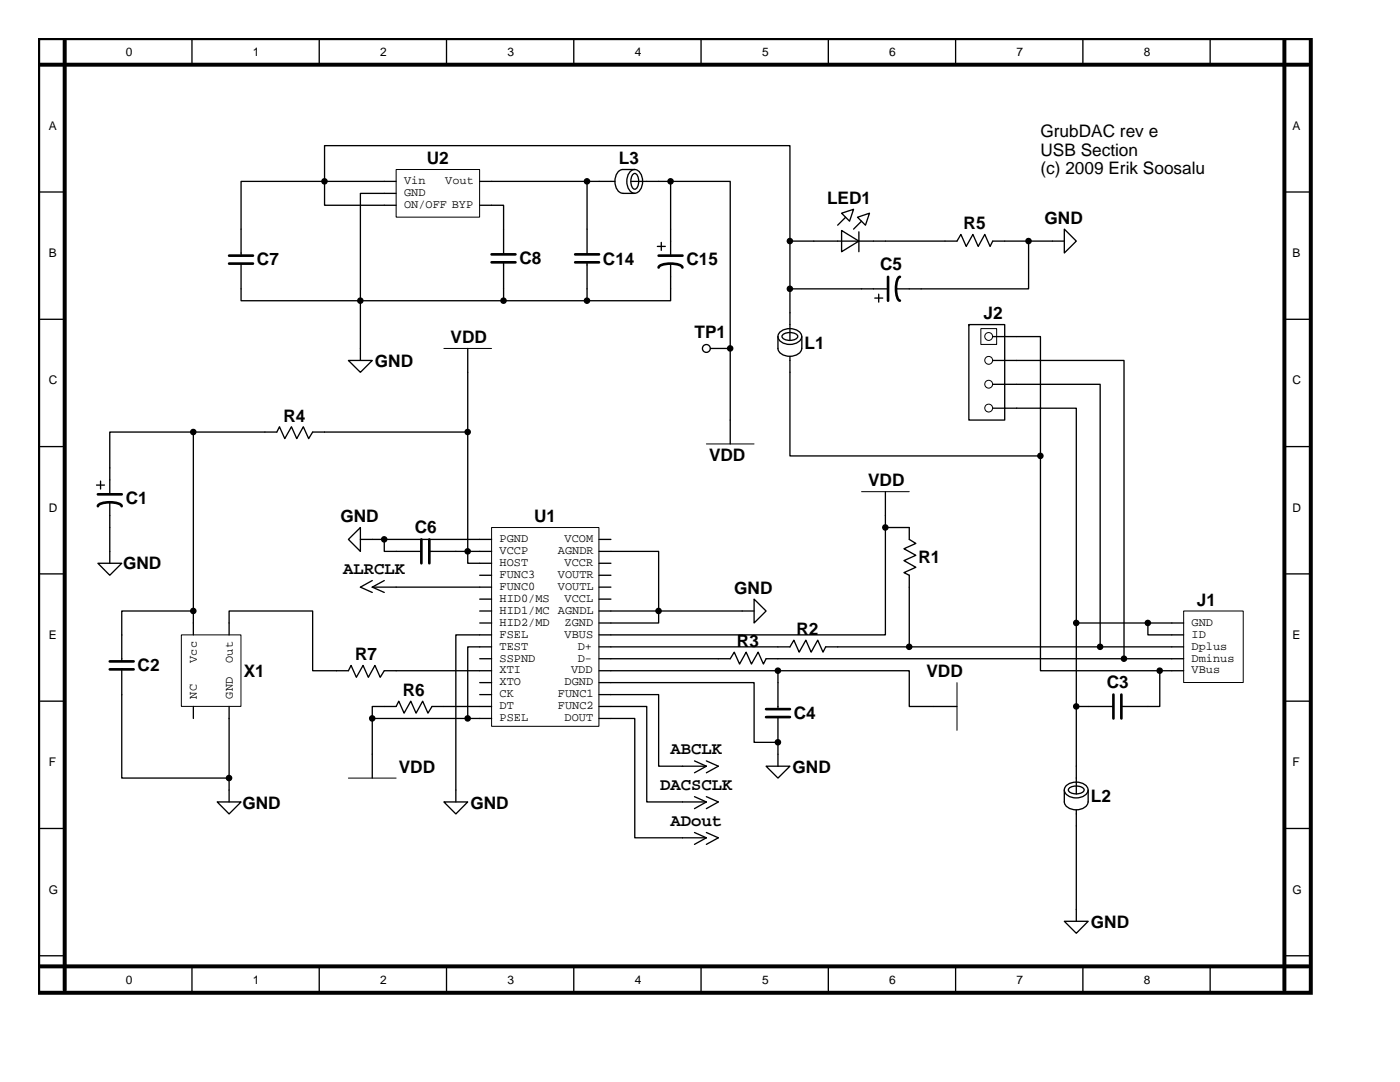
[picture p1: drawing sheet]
<svg xmlns="http://www.w3.org/2000/svg" width="279mm" height="216mm" viewBox="0 0 279 216" stroke-linecap="round" stroke-linejoin="round" font-family="sans-serif">
<path d="M7.6 7.6h254v190.5h-254zM7.6 12.9h253.5M12.9 7.6v190M256.3 7.6v190M7.6 192.8h253.5" fill="none" stroke="#000" stroke-width=".79"/>
<g fill="none" stroke="#000" stroke-width=".26">
<path d="M38.3 7.6v5.3M63.7 7.6v5.3M89.1 7.6v5.3M114.5 7.6v5.3M139.9 7.6v5.3M165.3 7.6v5.3M190.7 7.6v5.3M216.1 7.6v5.3M241.5 7.6v5.3M7.6 38.3h5.3M79.1 38.6h-7.2v21.4M79.1 36.2h-31v14.8"/>
<path d="M95.7 36.2h27M117.2 36.2v14.6M124.3 33.8a2.09 2.09 0 0 0-1.6 2.4 2.11 2.11 0 0 0 1.6 2.4M124.3 33.8h2.4M124.3 38.6h2.4M125.9 34.1a1.34 1.34 0 0 1 2.1 .9 2.88 2.88 0 0 1-.9 3.5 1.62 1.62 0 0 1-1.9-1.7 3.1 3.1 0 0 1 .7-2.7zM125.9 36.2h7.9M126.4 34.7l.3-.1a1.84 1.84 0 0 1 .6 2.5l-.4 .6-.2 .1a1.73 1.73 0 0 1-.8-2.1zM133.8 36.2h11.9v52.4M133.8 36.2v14.8M256.3 38.3h5.3M48.1 52.6v7.4h23.8"/>
<path d="M79.1 41h-14.3v-11.9h92.8v19M95.7 41h4.8v9.8M100.5 52.3v7.7h-28.6M117.2 52.3v7.7h-16.7M131.2 49.2h1.6M132 48.4v1.6M133.8 52.6v7.4h-16.6M157.6 48.1h33.4l.8-1.3 1 2.4 1.4-2.4 1 2.4 1.3-2.4 1.1 2.4 .5-1.1h14.3M157.6 48.1v19.8M157.6 57.6h19.6M168 46l3.4 2.1-3.4 2.1zM168 42.5l2.3-.7-.8 2.3z"/>
<path d="M168.8 43.3l-1.6 1.6M171.1 43.3l2.4-.8-.8 2.4zM171.4 46.2v4M171.9 44.1l-1.6 1.6M174.6 59.5h1.6M175.4 58.7v1.6M205.3 48.1v9.5h-26.5M212.4 45.7l2.4 2.4-2.4 2.4zM7.6 63.7h5.3M69.5 71.9h4.8l-2.4 2.4zM71.9 60v11.9M93.3 69.5v42.9h4.8"/>
<path d="M141.8 69.5h3.9M145.7 69.5h.1M155.3 69.5a2.11 2.11 0 0 0 2.3 1.6 2.12 2.12 0 0 0 2.4-1.6M155.3 67.2v2.3M155.6 66.3a2.95 2.95 0 0 1 4.3 .4 1.64 1.64 0 0 1-1.6 2 2.41 2.41 0 0 1-3-1.6zM156.1 66.9a2.37 2.37 0 0 1 3 0l.1 .2a1.87 1.87 0 0 1-2.5 .7l-.6-.4zM157.6 71.1v19.9h50M160 67.2v2.3M193.4 64.8h7.1v19h-7.1zM193.4 64.8h.1M198.1 67.2h9.5v23.8M198.1 76.7h21.5v52.4"/>
<path d="M198.1 71.9h26.2v59.5M256.3 63.7h5.3M7.6 89.1h5.3M19.3 96.8h1.5M20.1 96v1.6M38.6 86.2v40.5M93.3 86.2h-30.9l-.8 1.3-1.1-2.3-1.3 2.3-1-2.3-1.4 2.3-1-2.3-.6 1h-33.3v12.4M176.7 98.1v7.2h4.8v2.3l1.3 .8-2.4 1.1 2.4 1.3-2.4 1.1 2.4 1.3-2.4 1.1 1.1 .5v14.3h-16.7l-.5 1-1.1-2.4-1.3 2.4-1.1-2.4-1.3 2.4-1.1-2.4-.8 1.4h-38.1M198.1 81.4h16.7v42.9M207.6 91v42.8h23.9M256.3 89.1h5.3M7.6 114.5h5.3"/>
<path d="M19.5 112.4h4.8l-2.4 2.4zM21.9 100.2v12.2M69.5 107.6l2.4-2.3v4.7zM71.9 107.6h26.2M74.3 115.8l-2.4 1.4 2.4 1M74.3 117.2h23.8M74.3 117.2l2.4 1M76.7 107.6v2.4h7.4M76.7 115.8l-2.4 1.4M85.7 110h12.4M95.7 114.8h2.4M95.7 119.5h2.4"/>
<path d="M119.5 110h11.9v11.9h19.1M119.5 107.6h2.4M119.5 112.4h2.4M119.5 114.8h2.4M119.5 117.2h2.4M119.5 119.5h2.4M150.5 119.5l2.4 2.4-2.4 2.4zM176.7 105.3v21.4h-57.2M256.3 114.5h5.3M7.6 139.9h5.3M24.3 133.6v21.7h21.4M38.6 121.9h-14.3v10.1"/>
<path d="M45.7 126.7v-4.8h16.7v11.9h7.1l.6-1 1 2.3 1.4-2.3 1 2.3 1.3-2.3 1.1 2.3 .8-1.3h21.4M95.7 121.9h2.4M95.7 124.3h2.4M95.7 131.4h2.4M95.7 136.2h2.4M95.7 138.6h2.4M98.1 126.7h-7.1v33.3M98.1 129.1h-4.8v14.3h4.8M119.5 131.4h26.2l.8-1.3 1.1 2.4 1.3-2.4 1.1 2.4 1.3-2.4 1.1 2.4 .5-1.1h83.3M119.5 136.2h31v11.9h4.8v4.8M119.5 138.6h11.9v14.3h9.6M119.5 121.9h11.9v2.4h-11.9"/>
<path d="M119.5 133.8h35.8v7.7M155.3 133.8h26.2v7.2h9.5M181.5 129.1h54.7M214.8 124.3h21.4M214.8 124.3v34.1M229.1 124.3v2.4h7.1M231.5 133.8v7.2h-7.7M231.5 133.8h4.7M256.3 139.9h5.3M38.6 141v2.4M45.7 141v19M74.3 143.4h19"/>
<path d="M74.3 143.4v11.9M98.1 141h-11.9l-.8 1.3-1.1-2.4-1.3 2.4-1-2.4-1.4 2.4-1-2.4-.5 1.1h-4.8v2.4M119.5 141h9.6v19h11.9M119.5 143.4h7.2v23.8h14.3M138.6 151.8l2.4 1.1M138.6 159l2.4 1M141 151.8l2.4 1.1-2.4 1.3M141 159l2.4 1-2.4 1.4M141 152.9l-2.4 1.3M152.9 152.9h4.7l-2.3 2.4zM155.3 143.1v5M155.3 148.1h.1"/>
<path d="M212.4 157.6v2.4a2.11 2.11 0 0 0 2.4 1.6 2.12 2.12 0 0 0 2.3-1.6M212.7 156.8a2.95 2.95 0 0 1 4.4 .4 1.64 1.64 0 0 1-1.7 2 2.41 2.41 0 0 1-3-1.6zM213.3 157.4a2.37 2.37 0 0 1 3 0l.1 .2a1.87 1.87 0 0 1-2.5 .7l-.6-.4zM214.8 141h7.4M217.2 157.6v2.4M7.6 165.3h5.3M43.3 160h4.8l-2.4 2.4zM88.6 160h4.7l-2.3 2.4zM138.6 166.1l2.4 1.1M141 166.1l2.4 1.1-2.4 1.3M141 167.2l-2.4 1.3M141 160l-2.4 1.4"/>
<path d="M214.8 161.6v22.2M256.3 165.3h5.3M7.6 190.7h5.3M38.3 192.8v5.3M63.7 192.8v5.3M89.1 192.8v5.3M114.5 192.8v5.3M139.9 192.8v5.3M165.3 192.8v5.3M190.7 192.8v5.3M212.4 183.8h4.8l-2.4 2.4zM216.1 192.8v5.3"/>
<path d="M241.5 192.8v5.3M256.3 190.7h5.3"/>
<circle cx="141" cy="69.5" r=".78"/>
</g>
<g fill="none" stroke="#000" stroke-width=".2">
<path d="M79.1 33.8h16.6v9.5h-16.6zM88.6 69.5h9.5M195.7 65.6h3.2v3.1h-3.2zM141 88.6h9.5M171.9 98.1h9.6M98.1 105.3h21.4v39.6h-21.4zM36.2 126.7h11.9v14.2h-11.9zM191 136.2v9.5M236.2 121.9h11.9v14.3h-11.9zM69.5 155.3h9.6"/>
<circle cx="197.3" cy="76.7" r=".78"/>
<circle cx="197.3" cy="67.1" r=".78"/>
<circle cx="197.3" cy="71.9" r=".78"/>
<circle cx="197.3" cy="81.4" r=".78"/>
</g>
<g fill="none" stroke="#000" stroke-width=".53">
<path d="M45.7 51h4.8M45.7 52.6h4.8M98.1 52.3h4.8M98.1 50.8h4.8M114.8 52.3h4.7M114.8 50.8h4.7M131.4 51h4.8M131.4 53.4a2.41 2.41 0 0 1 2.4-.8l1.2 .1a1.26 1.26 0 0 1 1.2 .7M177.2 55.2v4.8M179.6 55.2a2.41 2.41 0 0 0-.8 2.4l.1 1.2a1.26 1.26 0 0 0 .7 1.2M19.5 98.6h4.8M19.5 101a2.41 2.41 0 0 1 2.4-.8l1.2 .1a1.26 1.26 0 0 1 1.2 .7"/>
<path d="M84.1 107.6v4.8M85.7 107.6v4.8M21.9 132h4.8M21.9 133.6h4.8M222.2 138.6v4.8M223.8 138.6v4.8M152.9 141.5h4.7M152.9 143.1h4.7"/>
</g>
<g fill="#000" stroke="#000" stroke-width=".26">
<circle cx="64.8" cy="36.2" r=".52"/>
<circle cx="117.1" cy="36.2" r=".52"/>
<circle cx="133.8" cy="36.2" r=".52"/>
<circle cx="71.9" cy="60" r=".52"/>
<circle cx="100.5" cy="60" r=".52"/>
<circle cx="117.1" cy="60" r=".52"/>
<circle cx="157.6" cy="48.1" r=".52"/>
<circle cx="157.6" cy="57.6" r=".52"/>
<circle cx="205.3" cy="48.1" r=".52"/>
<circle cx="145.7" cy="69.5" r=".52"/>
<circle cx="38.6" cy="86.2" r=".52"/>
<circle cx="93.3" cy="86.2" r=".52"/>
<circle cx="207.6" cy="91" r=".52"/>
<circle cx="76.7" cy="107.6" r=".52"/>
<circle cx="93.3" cy="110" r=".52"/>
<circle cx="176.7" cy="105.3" r=".52"/>
<circle cx="38.6" cy="121.9" r=".52"/>
<circle cx="131.4" cy="121.9" r=".52"/>
<circle cx="155.2" cy="133.8" r=".52"/>
<circle cx="181.4" cy="129.1" r=".52"/>
<circle cx="214.8" cy="124.3" r=".52"/>
<circle cx="219.5" cy="129.1" r=".52"/>
<circle cx="224.3" cy="131.4" r=".52"/>
<circle cx="229.1" cy="124.3" r=".52"/>
<circle cx="231.4" cy="133.8" r=".52"/>
<circle cx="45.7" cy="155.2" r=".52"/>
<circle cx="74.3" cy="143.4" r=".52"/>
<circle cx="93.3" cy="143.4" r=".52"/>
<circle cx="155.2" cy="148.1" r=".52"/>
<circle cx="214.8" cy="141" r=".52"/>
</g>
<g font-size="3.4">
<text x="207.6" y="27.4">GrubDAC rev e</text>
<text x="85.2" y="32.8">U2</text>
<text x="123.5" y="32.8">L3</text>
<text x="207.6" y="31.1">USB Section</text>
<text x="207.6" y="34.8">(c) 2009 Erik Soosalu</text>
<text x="165.1" y="40.7">LED1</text>
<text x="192.3" y="45.7">R5</text>
<text x="208.4" y="44.7">GND</text>
<text x="51.3" y="52.9">C7</text>
<text x="103.7" y="52.6">C8</text>
<text x="120.3" y="52.9">C14</text>
<text x="137" y="52.9">C15</text>
<text x="175.6" y="54">C5</text>
<text x="196.3" y="63.7">J2</text>
<text x="89.9" y="68.5">VDD</text>
<text x="138.6" y="67.4">TP1</text>
<text x="160.5" y="69.6">L1</text>
<text x="74.8" y="73.3">GND</text>
<text x="56.6" y="84.1">R4</text>
<text x="141.5" y="92.1">VDD</text>
<text x="25.1" y="100.5">C1</text>
<text x="173.2" y="97.1">VDD</text>
<text x="67.9" y="104.2">GND</text>
<text x="82.8" y="106.3">C6</text>
<text x="106.6" y="104.2">U1</text>
<text x="24.6" y="113.5">GND</text>
<text x="183.3" y="112.4">R1</text>
<text x="68.5" y="114.5">ALRCLK</text>
<text x="146.5" y="118.5">GND</text>
<text x="238.9" y="120.9">J1</text>
<text x="70.9" y="131.7">R7</text>
<text x="147.1" y="129.1">R3</text>
<text x="159" y="126.7">R2</text>
<text x="27.5" y="133.9">C2</text>
<text x="48.6" y="135.2">X1</text>
<text x="184.9" y="135.2">VDD</text>
<text x="220.9" y="137.3">C3</text>
<text x="80.4" y="138.9">R6</text>
<text x="158.4" y="143.4">C4</text>
<text x="79.6" y="154.2">VDD</text>
<text x="133.8" y="150.5">ABCLK</text>
<text x="158.2" y="154.2">GND</text>
<text x="48.4" y="161.4">GND</text>
<text x="93.9" y="161.4">GND</text>
<text x="131.7" y="157.6">DACSCLK</text>
<text x="217.7" y="160">L2</text>
<text x="133.8" y="164.8">ADout</text>
<text x="217.7" y="185.2">GND</text>
</g>
<g font-size="2.4">
<text x="25.1" y="11.1">0</text>
<text x="50.5" y="11.1">1</text>
<text x="75.9" y="11.1">2</text>
<text x="101.3" y="11.1">3</text>
<text x="126.7" y="11.1">4</text>
<text x="152.1" y="11.1">5</text>
<text x="177.5" y="11.1">6</text>
<text x="202.9" y="11.1">7</text>
<text x="228.3" y="11.1">8</text>
<text x="9.7" y="25.9">A</text>
<text x="257.9" y="25.9">A</text>
<text x="80.6" y="36.8">Vin</text>
<text x="80.6" y="39.1">GND</text>
<text x="80.6" y="41.5">ON/OFF BYP</text>
<text x="88.9" y="36.8">Vout</text>
<text x="9.7" y="51.3">B</text>
<text x="257.9" y="51.3">B</text>
<text x="9.7" y="76.7">C</text>
<text x="257.9" y="76.7">C</text>
<text x="9.7" y="102.1">D</text>
<text x="257.9" y="102.1">D</text>
<text x="99.7" y="108.2">PGND</text>
<text x="99.7" y="110.6">VCCP</text>
<text x="99.7" y="113">HOST</text>
<text x="111.3" y="110.6">AGNDR</text>
<text x="112.7" y="113">VCCR</text>
<text x="112.7" y="108.2">VCOM</text>
<text x="99.7" y="115.3">FUNC3</text>
<text x="99.7" y="117.7">FUNC0</text>
<text x="111.3" y="117.7">VOUTL</text>
<text x="111.3" y="115.3">VOUTR</text>
<text x="99.7" y="120.1">HID0/MS</text>
<text x="99.7" y="122.5">HID1/MC AGNDL</text>
<text x="99.7" y="124.9">HID2/MD</text>
<text x="112.7" y="124.9">ZGND</text>
<text x="112.7" y="120.1">VCCL</text>
<text x="237.8" y="124.9">GND</text>
<text x="9.7" y="127.5">E</text>
<text x="99.7" y="127.3">FSEL</text>
<text x="99.7" y="129.6">TEST</text>
<text x="112.7" y="127.3">VBUS</text>
<text x="115.3" y="129.6">D+</text>
<text x="237.8" y="127.3">ID</text>
<text x="237.8" y="129.6">Dplus</text>
<text x="257.9" y="127.5">E</text>
<text x="39.3" y="132.2" transform="rotate(-90 39.3 132.2)">Vcc</text>
<text x="46.4" y="132.2" transform="rotate(-90 46.4 132.2)">Out</text>
<text x="99.7" y="132">SSPND</text>
<text x="99.7" y="134.4">XTI</text>
<text x="99.7" y="136.8">XTO</text>
<text x="112.7" y="136.8">DGND</text>
<text x="114" y="134.4">VDD</text>
<text x="115.3" y="132">D-</text>
<text x="237.8" y="132">Dminus</text>
<text x="237.8" y="134.4">VBus</text>
<text x="39.3" y="139.4" transform="rotate(-90 39.3 139.4)">NC</text>
<text x="46.4" y="139.4" transform="rotate(-90 46.4 139.4)">GND</text>
<text x="99.7" y="139.1">CK</text>
<text x="99.7" y="141.5">DT</text>
<text x="99.7" y="143.9">PSEL</text>
<text x="111.3" y="141.5">FUNC2</text>
<text x="111.3" y="139.1">FUNC1</text>
<text x="112.7" y="143.9">DOUT</text>
<text x="9.7" y="152.9">F</text>
<text x="257.9" y="152.9">F</text>
<text x="9.7" y="178.3">G</text>
<text x="257.9" y="178.3">G</text>
<text x="25.1" y="196.3">0</text>
<text x="50.5" y="196.3">1</text>
<text x="75.9" y="196.3">2</text>
<text x="101.3" y="196.3">3</text>
<text x="126.7" y="196.3">4</text>
<text x="152.1" y="196.3">5</text>
<text x="177.5" y="196.3">6</text>
<text x="202.9" y="196.3">7</text>
<text x="228.3" y="196.3">8</text>
</g>
</svg>
